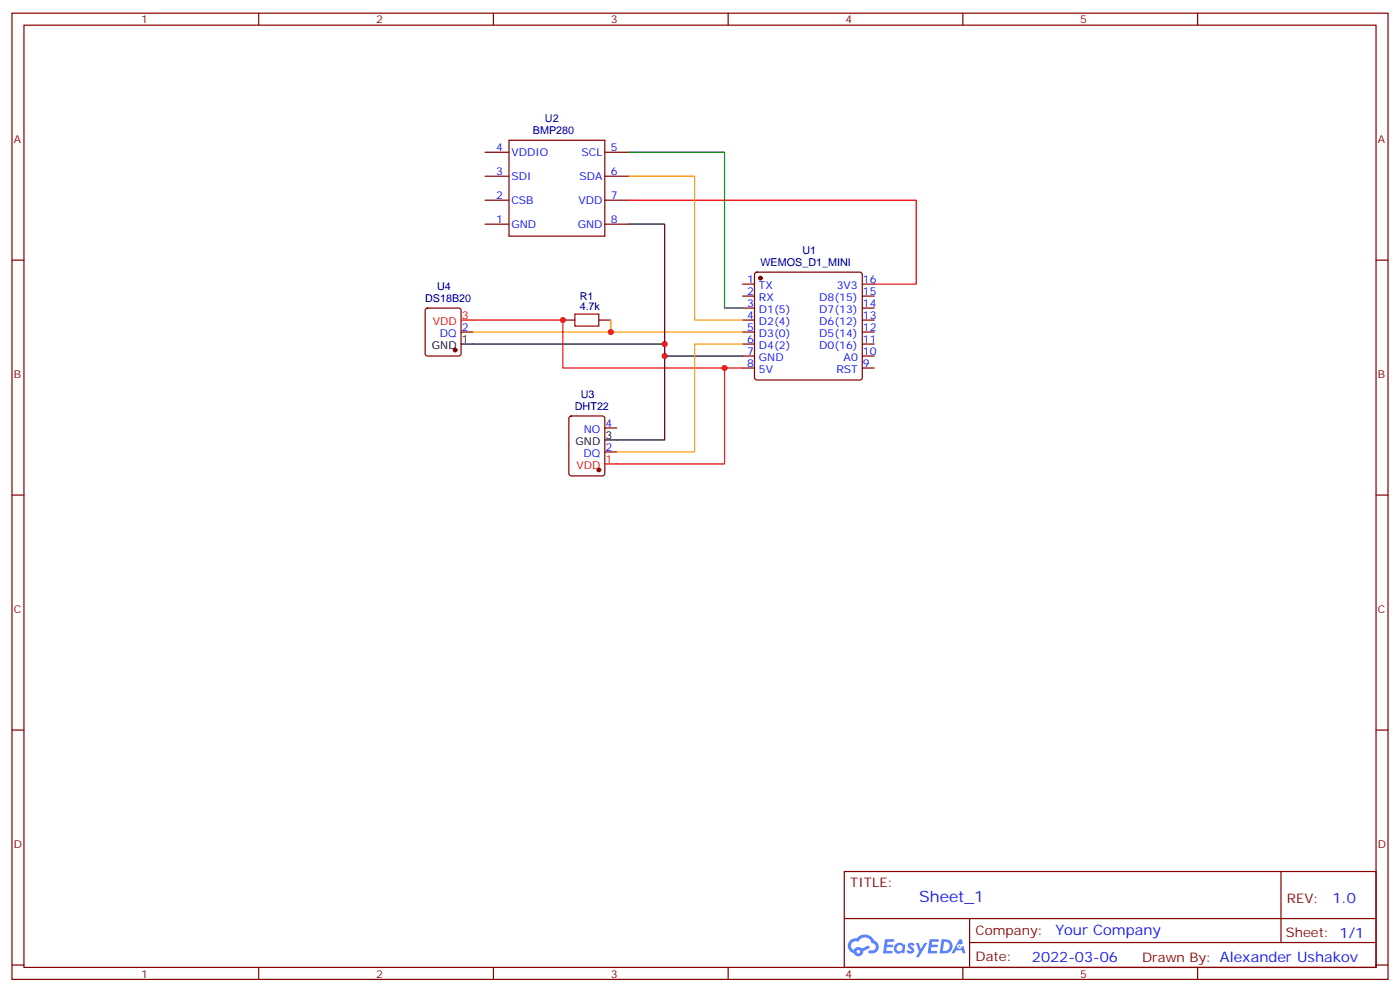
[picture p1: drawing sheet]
<svg xmlns="http://www.w3.org/2000/svg" width="412mm" height="292mm" viewBox="0 0 412 292" stroke-linecap="round" stroke-linejoin="round" font-family="sans-serif">
<g fill="none" stroke="#870000" stroke-width=".35">
<path d="M3.5 3.9h405.4v284.3h-405.4zM7.1 7.4h398.2v277.3h-398.2zM76.2 3.9v3.5M145.3 3.9v3.5M214.5 3.9v3.5M283.6 3.9v3.5M352.8 3.9v3.5M3.5 76.6h3.6M405.3 76.6h3.6M3.5 145.7h3.6M405.3 145.7h3.6M3.5 214.8h3.6"/>
<path d="M405.3 214.8h3.6M248.7 256.5h156.6v28.2h-156.6zM377.3 256.5v20.9M248.7 270.3h156.5M285.6 277.4h119.6M285.6 270.3v14.1M3.5 284h3.6M76.2 284.7v3.5M145.3 284.7v3.5M214.5 284.7v3.5M283.6 284.7v3.5M352.8 284.7v3.5"/>
<path d="M405.3 284h3.6"/>
</g>
<g fill="#5487ff">
<path d="M267.7 277.6a1.22 1.22 0 0 1 1.7 .3l-.4 .6a.47 .47 0 0 0-.3-.4 .47 .47 0 0 0-.5 .2l.1 .2a1.14 1.14 0 0 1 .8 1.8 1.14 1.14 0 0 1-1.9-.1l-.2-.1 .5-.6 .7 .4a.29 .29 0 0 0 .3-.2 .29 .29 0 0 0-.2-.3 1.04 1.04 0 0 1-.6-1.8z"/>
<path d="M260.7 276.4h2.4l.3 .2-.2 .5h-1.8l-.1 .9h1.5l.3 .4-.3 .3h-1.6l-.2 1.1 1.7 .1 .2 .3-.2 .3-2.6 .1z"/>
<path d="M273.8 276.4h2.4l.3 .2-.1 .5h-1.8l-.2 .9h1.6l.3 .4-.4 .3h-1.6l-.1 1.1 1.7 .1 .2 .3-.2 .3h-2.6z"/>
<path d="M282.6 276.4h.7l.3 1.3-.6 .3a.69 .69 0 0 0-1 .2 .69 .69 0 0 0 .4 1 .69 .69 0 0 0 .9-.6l.5-.3 .6 2.2h-.8l-.2-.8h-1.8l-.5 .8h-.8z"/>
<path d="M269.8 277.5h.8l.6 1.8 1.1-1.8h.9l-2.6 4.2h-.8l.9-1.6z"/>
<path d="M277.4 276.4l-.6 4.2h1.3a2.11 2.11 0 0 0 2.5-2.2 2.11 2.11 0 0 0-2.5-2zM278.1 277.1a1.39 1.39 0 0 1 1.7 1.5 1.39 1.39 0 0 1-1.8 1.2h-.3z"/>
<path d="M263.7 278a1.54 1.54 0 0 0-.1 2.2 1.54 1.54 0 0 0 2.2 .1l.6 .3 .3-2.3-.2-.3h-.4a1.49 1.49 0 0 0-2.4 0zM264 279a.94 .94 0 0 1 1.8 0 .94 .94 0 0 1-1.8 0z"/>
<path d="M250.4 276.8a2.18 2.18 0 0 0 1.1 3.7 1.44 1.44 0 0 0 1.6 .9 1.44 1.44 0 0 0 1.2-1.5l2-1-.5-.7-1.9 1a1.47 1.47 0 0 0-2.4 .4 1.39 1.39 0 0 1-.7-1.9 1.39 1.39 0 0 1 2-.5 2.12 2.12 0 0 1 2.2-1.3 2.12 2.12 0 0 1 1.9 1.7 1.14 1.14 0 0 1 1.1 1.4 1.14 1.14 0 0 1-1.7 .7 .43 .43 0 0 0-.5 .4 .43 .43 0 0 0 .4 .5 1.98 1.98 0 0 0 2.5-1.3 1.98 1.98 0 0 0-1.2-2.5 3.1 3.1 0 0 0-5.3-.7l-.9 .1zM252.3 280.1a.55 .55 0 0 1 1.1 0 .55 .55 0 0 1-1.1 0z"/>
<circle cx="282.6" cy="278.5" r=".26"/>
</g>
<g fill="none" stroke="#870000" stroke-width=".35">
<path d="M142.9 58.9h7M142.9 51.9h7M142.9 44.8h7M149.9 41.3h28.3v28.2h-28.3zM178.2 58.9h7M178.2 51.9h7M178.2 44.8h7M142.9 66h7M178.2 66h7M125.5 90.9l.4-.2h9.2l.5 .2 .2 .5v12.7l-.2 .5-.5 .2h-9.2l-.5-.3-.2-.4v-12.7zM135.8 97.7h3.5M165.8 94.2h3.5"/>
<path d="M176.4 94.2h3.5M218.7 83.6h3.5M218.7 87.1h3.5M218.7 90.7h3.5M218.7 94.2h3.5M218.7 97.7h3.5M222.5 80.3l.5-.2h30.3l.5 .2 .2 .5v30.3l-.2 .5-.5 .2h-30.3l-.5-.2-.3-.5v-30.3zM254 83.6h3.5M254 87.1h3.5M254 90.7h3.5M254 94.2h3.5M254 97.7h3.5"/>
<path d="M218.7 101.2h3.5M218.7 104.8h3.5M218.7 108.3h3.5M254 101.2h3.5M254 104.8h3.5M254 108.3h3.5M167.8 122.6l.5-.2h9.1l.7 .4 .1 16.5-.5 .7-9.4 .1-.7-.5v-16.5zM178.2 133h3.5M178.2 125.9h3.5"/>
</g>
<g fill="#870000" stroke="#870000" stroke-width=".35">
<circle cx="224" cy="81.8" r=".53"/>
<circle cx="134.1" cy="103" r=".53"/>
<circle cx="176.4" cy="138.3" r=".53"/>
</g>
<path d="M185.2 66h10.6v35.2M135.8 101.2h60v3.6h22.9M195.8 104.8v24.7h-17.6" fill="none" stroke="#000" stroke-width=".35"/>
<path d="M185.2 58.9h84.7v24.7h-12.4M135.8 94.2h30v14.1h52.9M213.4 108.3v28.2h-35.2" fill="none" stroke="#f00" stroke-width=".35"/>
<path d="M169.3 92.4h7.1v3.6h-7.1z" fill="none" stroke="#a10000" stroke-width=".35"/>
<path d="M185.2 51.9h19.4v42.3h14.1M139.3 97.7h79.4M179.9 94.2v3.5M218.7 101.2h-14.1v31.8h-22.9" fill="none" stroke="#f90" stroke-width=".35"/>
<path d="M185.2 44.8h28.2v45.9h5.3" fill="none" stroke="#008700" stroke-width=".35"/>
<g fill="#c00">
<circle cx="179.9" cy="97.7" r=".88"/>
<circle cx="213.4" cy="108.3" r=".88"/>
<circle cx="195.8" cy="104.8" r=".88"/>
<circle cx="165.8" cy="94.2" r=".88"/>
<circle cx="195.8" cy="101.2" r=".88"/>
</g>
<text font-size="4.6" fill="#00f" x="270.8" y="265.5">Sheet_1</text>
<g font-size="4.2" fill="#00f">
<text x="392.5" y="265.7">1.0</text>
<text x="310.9" y="275.3">Your Company</text>
<text x="304" y="283.1">2022-03-06</text>
</g>
<g font-size="3.9" fill="#800">
<text x="250.5" y="261.1">TITLE:</text>
<text x="379.1" y="265.7">REV:</text>
<text x="287.4" y="275.3">Company:</text>
<text x="378.7" y="275.9">Sheet: 1/1</text>
<text x="287.4" y="282.9">Date:</text>
<text x="336.4" y="283">Drawn By: Alexander Ushakov</text>
</g>
<g font-size="3.2" fill="#800">
<text x="41.6" y="6.9">1</text>
<text x="110.8" y="6.9">2</text>
<text x="179.9" y="6.9">3</text>
<text x="249.1" y="6.9">4</text>
<text x="318.2" y="6.9">5</text>
<text x="4.1" y="42">A</text>
<text x="405.9" y="42">A</text>
<text x="4.1" y="111.1">B</text>
<text x="405.9" y="111.1">B</text>
<text x="4.1" y="180.3">C</text>
<text x="405.9" y="180.3">C</text>
<text x="4.1" y="249.4">D</text>
<text x="405.9" y="249.4">D</text>
<text x="41.6" y="287.7">1</text>
<text x="110.8" y="287.7">2</text>
<text x="179.9" y="287.7">3</text>
<text x="249.1" y="287.7">4</text>
<text x="318.2" y="287.7">5</text>
</g>
<g font-size="3.2" fill="#000080">
<text x="160.5" y="36">U2</text>
<text x="157" y="39.5">BMP280</text>
<text x="236.4" y="74.8">U1</text>
<text x="224" y="78.3">WEMOS_D1_MINI</text>
<text x="125.2" y="88.9">DS18B20</text>
<text x="128.8" y="85.4">U4</text>
<text x="170.8" y="88.2">R1</text>
<text x="170.8" y="91.4">4.7k</text>
<text x="171.1" y="117.1">U3</text>
<text x="169.3" y="120.6">DHT22</text>
</g>
<g font-size="3.2" fill="#00f">
<text x="146.2" y="44.4">4</text>
<text x="150.6" y="45.9">VDDIO</text>
<text x="171.3" y="45.9">SCL</text>
<text x="179.9" y="44.4">5</text>
<text x="146.2" y="51.5">3</text>
<text x="150.6" y="52.9">SDI</text>
<text x="170.7" y="52.9">SDA</text>
<text x="179.9" y="51.5">6</text>
<text x="146.2" y="58.6">2</text>
<text x="150.6" y="60">CSB</text>
<text x="170.4" y="60">VDD</text>
<text x="179.9" y="58.6">7</text>
<text x="146.2" y="65.6">1</text>
<text x="179.9" y="65.6">8</text>
<text x="150.6" y="67">GND</text>
<text x="170.2" y="67">GND</text>
<text x="220.1" y="83.3">1</text>
<text x="254.2" y="83.3">16</text>
<text x="220.1" y="86.8">2</text>
<text x="223.6" y="85">TX</text>
<text x="223.6" y="88.5">RX</text>
<text x="241.3" y="88.5">D8(15)</text>
<text x="246.5" y="85">3V3</text>
<text x="254.2" y="86.8">15</text>
<text x="220.1" y="90.3">3</text>
<text x="220.1" y="93.8">4</text>
<text x="223.6" y="92.1">D1(5)</text>
<text x="223.6" y="95.6">D2(4)</text>
<text x="241.3" y="95.6">D6(12)</text>
<text x="241.3" y="92.1">D7(13)</text>
<text x="254.2" y="93.8">13</text>
<text x="254.2" y="90.3">14</text>
<text x="129.6" y="99.1">DQ</text>
<text x="136" y="97.4">2</text>
<text x="220.1" y="97.4">5</text>
<text x="220.1" y="100.9">6</text>
<text x="223.6" y="99.1">D3(0)</text>
<text x="241.3" y="99.1">D5(14)</text>
<text x="254.2" y="100.9">11</text>
<text x="254.2" y="97.4">12</text>
<text x="220.1" y="104.4">7</text>
<text x="220.1" y="107.9">8</text>
<text x="223.6" y="102.7">D4(2)</text>
<text x="223.6" y="106.2">GND</text>
<text x="241.3" y="102.7">D0(16)</text>
<text x="248.5" y="106.2">A0</text>
<text x="254.2" y="107.9">9</text>
<text x="254.2" y="104.4">10</text>
<text x="223.6" y="109.7">5V</text>
<text x="246.4" y="109.7">RST</text>
<text x="178.3" y="125.6">4</text>
<text x="172" y="127.4">NO</text>
<text x="171.9" y="134.4">DQ</text>
<text x="178.3" y="132.6">2</text>
</g>
<g font-size="3.2" fill="#f00">
<text x="127.5" y="95.6">VDD</text>
<text x="136" y="93.8">3</text>
<text x="169.8" y="137.9">VDD</text>
<text x="178.3" y="136.2">1</text>
</g>
<g font-size="3.2">
<text x="136" y="100.9">1</text>
<text x="127.2" y="102.7">GND</text>
<text x="169.6" y="130.9">GND</text>
<text x="178.3" y="129.1">3</text>
</g>
</svg>
